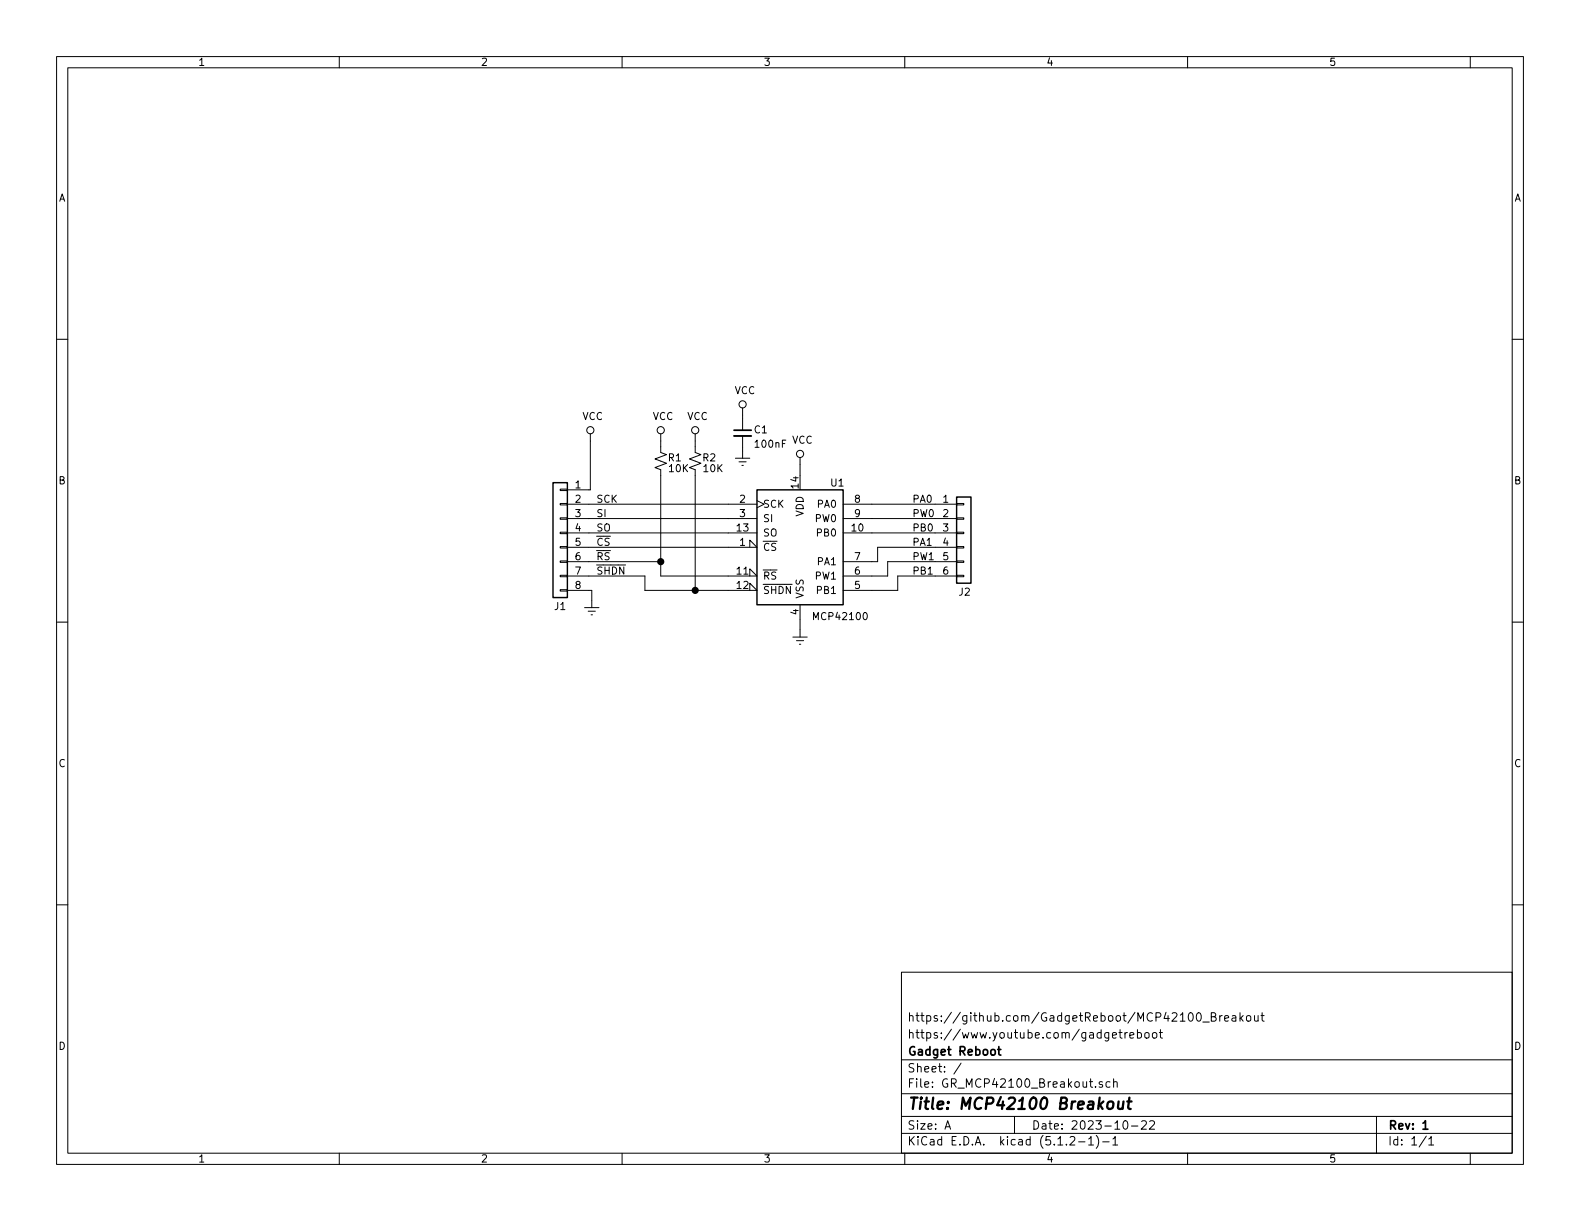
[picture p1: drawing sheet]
EESchema Schematic File Version 4
LIBS:GR_MCP42100_Breakout-cache
EELAYER 29 0
EELAYER END
$Descr A 11000 8500
encoding utf-8
Sheet 1 1
Title "MCP42100 Breakout"
Date "2023-10-22"
Rev "1"
Comp "Gadget Reboot"
Comment1 "https://www.youtube.com/gadgetreboot"
Comment2 "https://github.com/GadgetReboot/MCP42100_Breakout"
Comment3 ""
Comment4 ""
$EndDescr
$Comp
L Device:R_Small_US R2
U 1 1
P 4840 3210
F 0 "R2" H 4990 3235 50  0000 R CNN
F 1 "10K" H 5040 3160 50  0000 R CNN
F 2 "Resistor_SMD:R_0805_2012Metric_Pad1.15x1.40mm_HandSolder" H 4840 3210 50  0001 C CNN
F 3 "~" H 4840 3210 50  0001 C CNN
	1    4840 3210
	1    0    0    -1  
$EndComp
$Comp
L power:GNDREF #PWR08
U 1 1
P 5570 4385
F 0 "#PWR08" H 5570 4135 50  0001 C CNN
F 1 "GNDREF" H 5820 4110 50  0001 C CNN
F 2 "" H 5570 4385 50  0001 C CNN
F 3 "" H 5570 4385 50  0001 C CNN
	1    5570 4385
	-1   0    0    -1  
$EndComp
Wire Wire Line
	5570 3235 5570 3310
Wire Wire Line
	5570 4310 5570 4385
$Comp
L power:VCC #PWR06
U 1 1
P 5570 3235
F 0 "#PWR06" H 5570 3085 50  0001 C CNN
F 1 "VCC" H 5587 3408 50  0000 C CNN
F 2 "" H 5570 3235 50  0001 C CNN
F 3 "" H 5570 3235 50  0001 C CNN
	1    5570 3235
	1    0    0    -1  
$EndComp
$Comp
L Device:C_Small C1
U 1 1
P 5170 3015
F 0 "C1" H 5245 3040 50  0000 L CNN
F 1 "100nF" H 5245 2940 50  0000 L CNN
F 2 "Capacitor_SMD:C_0805_2012Metric_Pad1.15x1.40mm_HandSolder" H 5170 3015 50  0001 C CNN
F 3 "~" H 5170 3015 50  0001 C CNN
	1    5170 3015
	1    0    0    -1  
$EndComp
$Comp
L power:GNDREF #PWR05
U 1 1
P 5170 3140
F 0 "#PWR05" H 5170 2890 50  0001 C CNN
F 1 "GNDREF" H 5420 2865 50  0001 C CNN
F 2 "" H 5170 3140 50  0001 C CNN
F 3 "" H 5170 3140 50  0001 C CNN
	1    5170 3140
	-1   0    0    -1  
$EndComp
Wire Wire Line
	5170 3140 5170 3115
Wire Wire Line
	5170 2915 5170 2890
$Comp
L power:VCC #PWR01
U 1 1
P 5170 2890
F 0 "#PWR01" H 5170 2740 50  0001 C CNN
F 1 "VCC" H 5187 3063 50  0000 C CNN
F 2 "" H 5170 2890 50  0001 C CNN
F 3 "" H 5170 2890 50  0001 C CNN
	1    5170 2890
	1    0    0    -1  
$EndComp
$Comp
L Potentiometer_Digital:MCP42100 U1
U 1 1
P 5570 3810
F 0 "U1" H 5830 4260 50  0000 C CNN
F 1 "MCP42100" H 5850 3330 50  0000 C CNN
F 2 "Package_SO:SOIC-14_3.9x8.7mm_P1.27mm" H 5570 3910 50  0001 C CNN
F 3 "http://ww1.microchip.com/downloads/en/DeviceDoc/11195c.pdf" H 5570 3910 50  0001 C CNN
	1    5570 3810
	1    0    0    -1  
$EndComp
$Comp
L power:VCC #PWR04
U 1 1
P 4840 3070
F 0 "#PWR04" H 4840 2920 50  0001 C CNN
F 1 "VCC" H 4857 3243 50  0000 C CNN
F 2 "" H 4840 3070 50  0001 C CNN
F 3 "" H 4840 3070 50  0001 C CNN
	1    4840 3070
	1    0    0    -1  
$EndComp
Wire Wire Line
	4840 3110 4840 3070
$Comp
L Device:R_Small_US R1
U 1 1
P 4600 3210
F 0 "R1" H 4750 3235 50  0000 R CNN
F 1 "10K" H 4800 3160 50  0000 R CNN
F 2 "Resistor_SMD:R_0805_2012Metric_Pad1.15x1.40mm_HandSolder" H 4600 3210 50  0001 C CNN
F 3 "~" H 4600 3210 50  0001 C CNN
	1    4600 3210
	1    0    0    -1  
$EndComp
$Comp
L power:VCC #PWR03
U 1 1
P 4600 3070
F 0 "#PWR03" H 4600 2920 50  0001 C CNN
F 1 "VCC" H 4617 3243 50  0000 C CNN
F 2 "" H 4600 3070 50  0001 C CNN
F 3 "" H 4600 3070 50  0001 C CNN
	1    4600 3070
	1    0    0    -1  
$EndComp
Wire Wire Line
	4600 3110 4600 3070
$Comp
L Connector_Generic:Conn_01x06 J2
U 1 1
P 6710 3710
F 0 "J2" H 6670 3300 50  0000 L CNN
F 1 "Conn_01x06" H 6790 3611 50  0001 L CNN
F 2 "Connector_PinHeader_2.54mm:PinHeader_1x06_P2.54mm_Vertical" H 6710 3710 50  0001 C CNN
F 3 "~" H 6710 3710 50  0001 C CNN
	1    6710 3710
	1    0    0    -1  
$EndComp
$Comp
L Connector_Generic:Conn_01x08 J1
U 1 1
P 3900 3710
F 0 "J1" H 3900 3200 50  0000 C CNN
F 1 "Conn_01x08" H 3818 4136 50  0001 C CNN
F 2 "Connector_PinHeader_2.54mm:PinHeader_1x08_P2.54mm_Vertical" H 3900 3710 50  0001 C CNN
F 3 "~" H 3900 3710 50  0001 C CNN
	1    3900 3710
	-1   0    0    -1  
$EndComp
Wire Wire Line
	5070 3510 4100 3510
Wire Wire Line
	5070 3610 4100 3610
Wire Wire Line
	5070 3710 4100 3710
Wire Wire Line
	5070 3810 4100 3810
Wire Wire Line
	4490 4110 4490 4010
Wire Wire Line
	4490 4010 4100 4010
Wire Wire Line
	4490 4110 4840 4110
Wire Wire Line
	4600 4010 5070 4010
Wire Wire Line
	4840 3310 4840 4110
Connection ~ 4840 4110
Wire Wire Line
	4840 4110 5070 4110
Wire Wire Line
	4100 3910 4600 3910
Connection ~ 4600 3910
Wire Wire Line
	4600 3910 4600 4010
Wire Wire Line
	4600 3310 4600 3910
$Comp
L power:VCC #PWR02
U 1 1
P 4110 3070
F 0 "#PWR02" H 4110 2920 50  0001 C CNN
F 1 "VCC" H 4127 3243 50  0000 C CNN
F 2 "" H 4110 3070 50  0001 C CNN
F 3 "" H 4110 3070 50  0001 C CNN
	1    4110 3070
	1    0    0    -1  
$EndComp
$Comp
L power:GNDREF #PWR07
U 1 1
P 4120 4180
F 0 "#PWR07" H 4120 3930 50  0001 C CNN
F 1 "GNDREF" H 4370 3905 50  0001 C CNN
F 2 "" H 4120 4180 50  0001 C CNN
F 3 "" H 4120 4180 50  0001 C CNN
	1    4120 4180
	-1   0    0    -1  
$EndComp
Wire Wire Line
	4100 4110 4120 4110
Wire Wire Line
	4120 4110 4120 4180
Wire Wire Line
	4100 3410 4110 3410
Wire Wire Line
	4110 3410 4110 3070
Wire Wire Line
	6510 3610 6070 3610
Wire Wire Line
	6070 3910 6110 3910
Wire Wire Line
	6110 3910 6110 3810
Wire Wire Line
	6070 4010 6180 4010
Wire Wire Line
	6180 4010 6180 3910
Wire Wire Line
	6180 3910 6510 3910
Wire Wire Line
	6070 4110 6250 4110
Wire Wire Line
	6250 4110 6250 4010
Wire Wire Line
	6250 4010 6510 4010
Text Label 6350 3610 0    50   ~ 0
PW0
Text Label 6350 3810 0    50   ~ 0
PA1
Text Label 6350 3910 0    50   ~ 0
PW1
Wire Wire Line
	6110 3810 6510 3810
Text Label 6350 4010 0    50   ~ 0
PB1
Text Label 4150 3510 0    50   ~ 0
SCK
Text Label 4150 3610 0    50   ~ 0
SI
Text Label 4150 3710 0    50   ~ 0
SO
Text Label 4150 3810 0    50   ~ 0
~CS
Text Label 4150 3910 0    50   ~ 0
~RS
Text Label 4150 4010 0    50   ~ 0
~SHDN
Wire Wire Line
	6070 3710 6510 3710
Wire Wire Line
	6070 3510 6510 3510
Text Label 6350 3710 0    50   ~ 0
PB0
Text Label 6350 3510 0    50   ~ 0
PA0
$EndSCHEMATC
